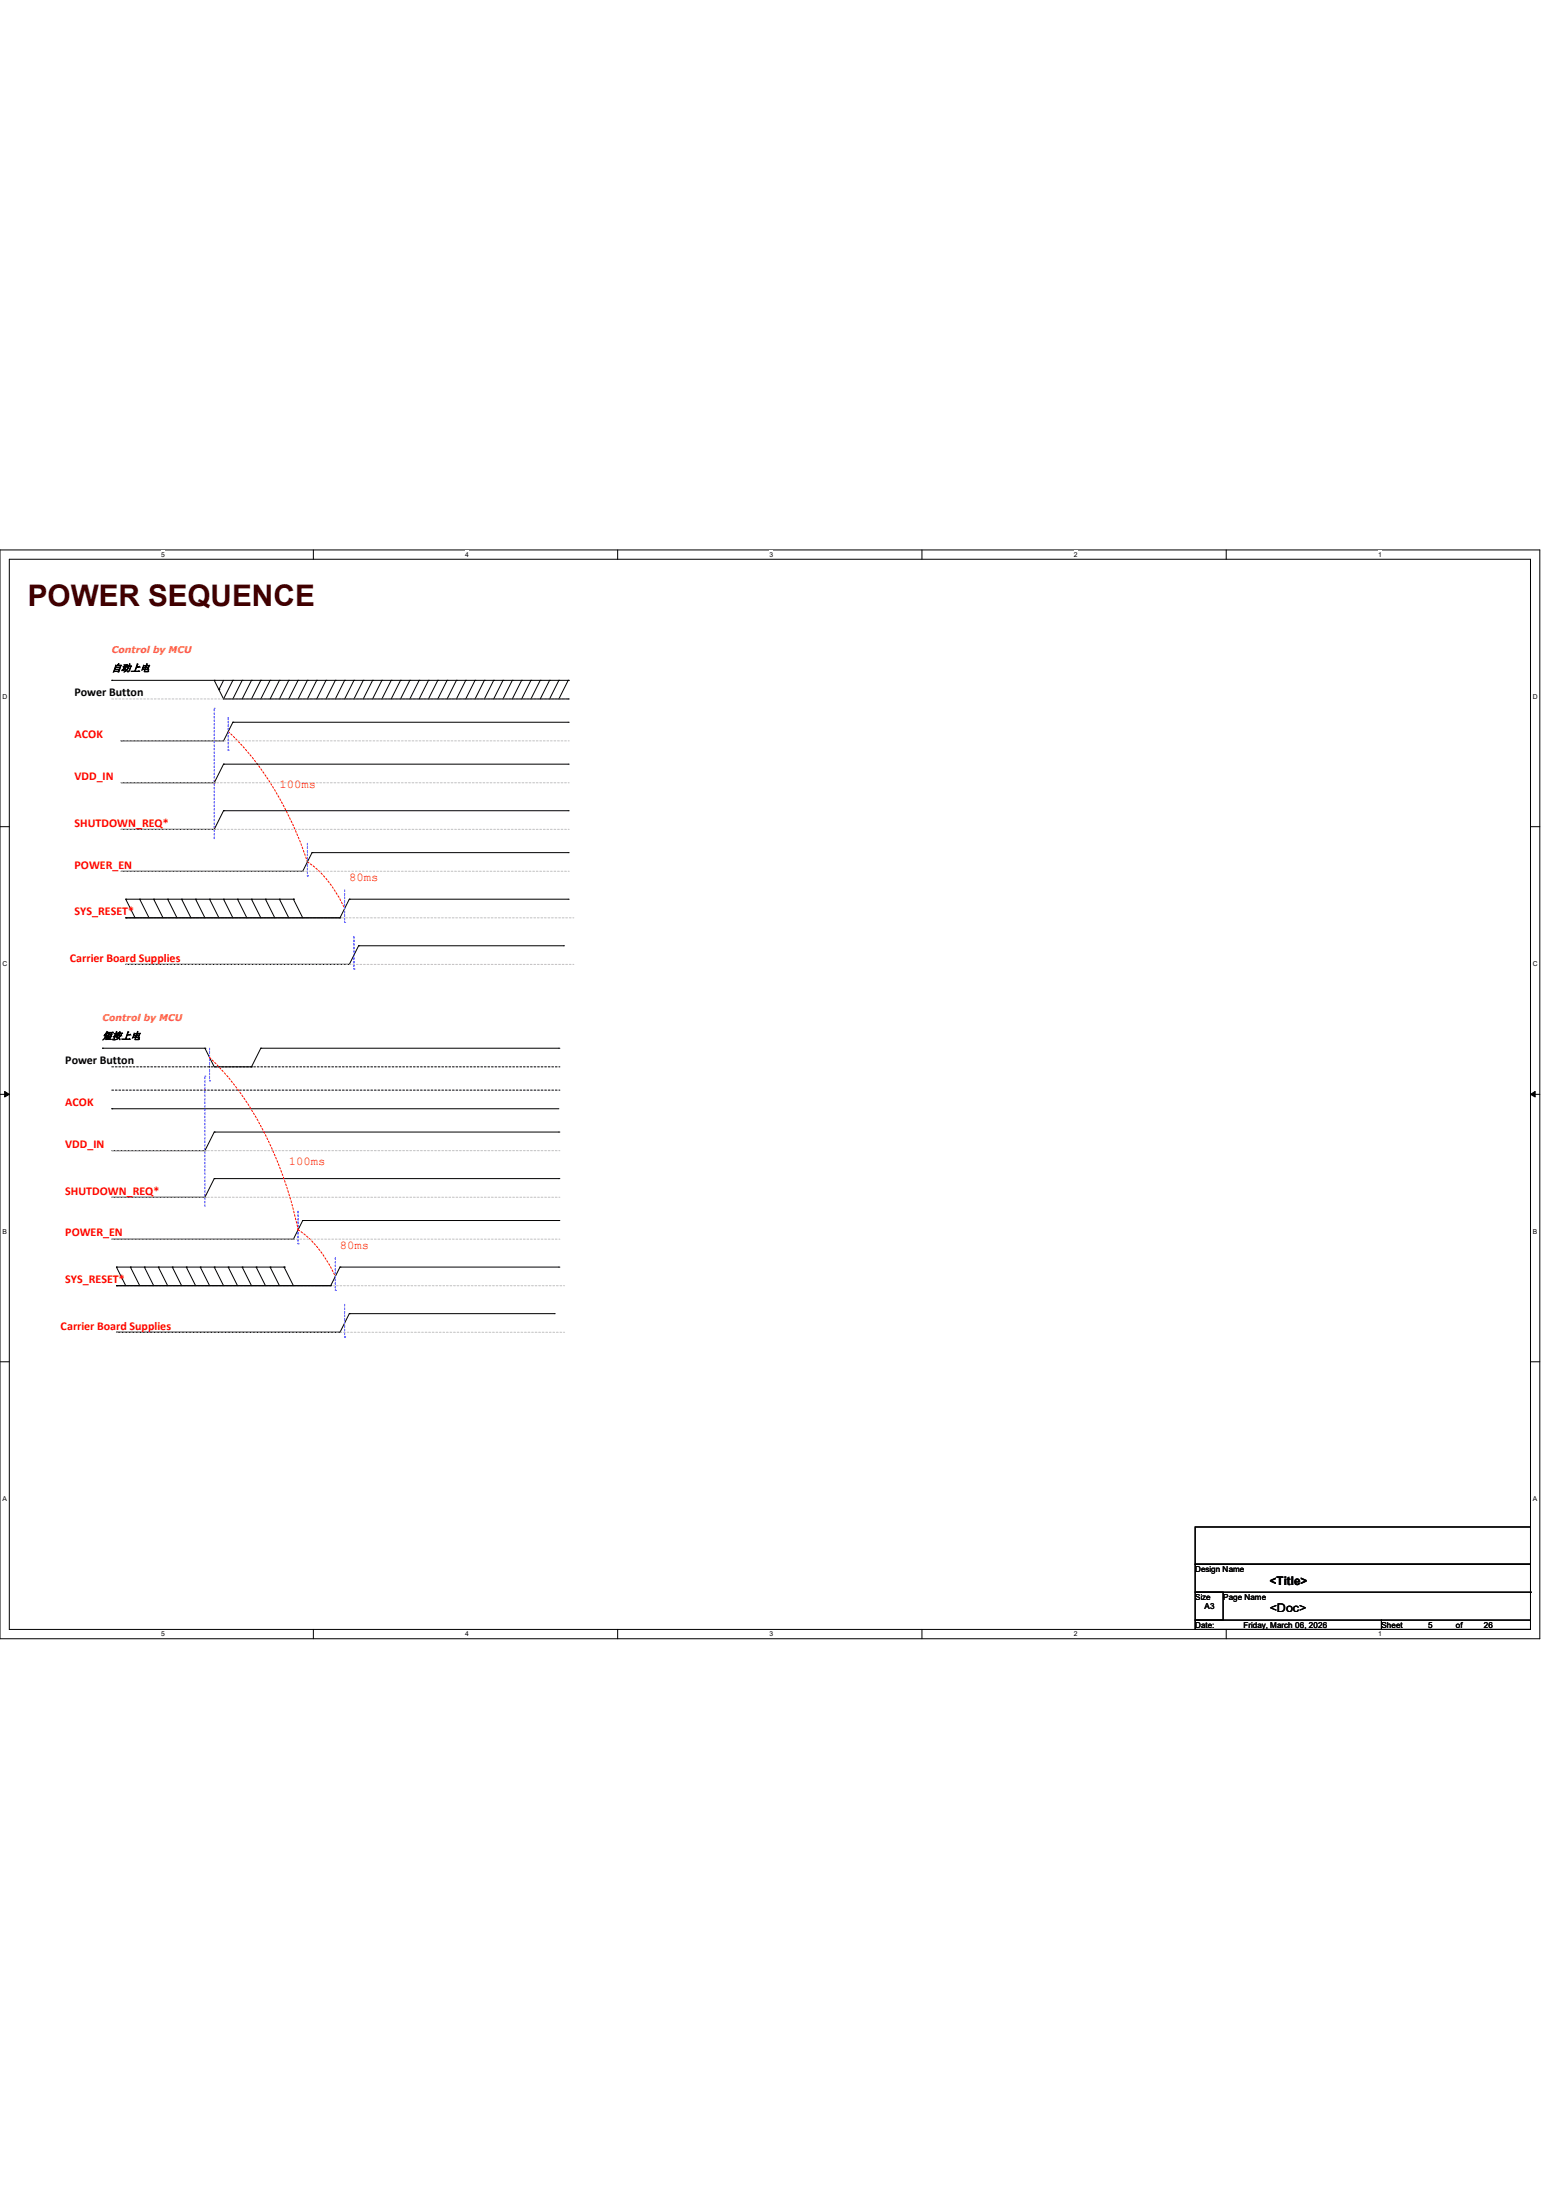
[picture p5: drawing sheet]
<svg xmlns="http://www.w3.org/2000/svg" width="297mm" height="420mm" viewBox="0 0 297 420" stroke-linecap="round" stroke-linejoin="round" font-family="sans-serif">
<path d="M0 105h293.9v207.8h-293.9zM1.8 106.8h290.3v204.3h-290.3z" fill="none" stroke="#000" stroke-width=".19"/>
<g fill="#fff">
<path d="M30.8 105.2h.7v1.4h-.7z"/>
<path d="M30.8 311.2h.7v1.4h-.7z"/>
</g>
<path d="M59.8 105v1.8M59.8 311.1v1.7" fill="none" stroke="#000" stroke-width=".19"/>
<g fill="#fff">
<path d="M88.8 105.2h.7v1.4h-.7z"/>
<path d="M88.8 311.2h.7v1.4h-.7z"/>
</g>
<path d="M117.9 105v1.8M117.9 311.1v1.7" fill="none" stroke="#000" stroke-width=".19"/>
<g fill="#fff">
<path d="M146.9 105.2h.7v1.4h-.7z"/>
<path d="M146.9 311.2h.7v1.4h-.7z"/>
</g>
<path d="M176 105v1.8M176 311.1v1.7" fill="none" stroke="#000" stroke-width=".19"/>
<g fill="#fff">
<path d="M205 105.2h.7v1.4h-.7z"/>
<path d="M205 311.2h.7v1.4h-.7z"/>
</g>
<path d="M234.1 105v1.8M234.1 311.1v1.7" fill="none" stroke="#000" stroke-width=".19"/>
<g fill="#fff">
<path d="M263.1 105.2h.6v1.4h-.6z"/>
<path d="M263.1 311.2h.6v1.4h-.6z"/>
<path d="M.5 132.3h.9v1.4h-.9z"/>
<path d="M292.6 132.3h.9v1.4h-.9z"/>
<path d="M.5 183.3h.9v1.4h-.9z"/>
<path d="M292.6 183.3h.9v1.4h-.9z"/>
</g>
<path d="M0 157.8h1.8M292.1 157.8h1.8" fill="none" stroke="#000" stroke-width=".19"/>
<g fill="#fff">
<path d="M.5 234.4h.8v1.4h-.8z"/>
<path d="M292.6 234.4h.8v1.4h-.8z"/>
</g>
<path d="M0 208.9h1.8M292.1 208.9h1.8" fill="none" stroke="#000" stroke-width=".19"/>
<path d="M.9 208.4l.9 .5-.9 .5zM292.1 208.9l.9-.5v1z" fill="#000" stroke="#000" stroke-width=".19"/>
<g fill="#fff">
<path d="M.5 285.5h.8v1.4h-.8z"/>
<path d="M292.6 285.5h.8v1.4h-.8z"/>
</g>
<g fill="none" stroke="#000" stroke-width=".19">
<path d="M21.3 129.9h.1M21.3 129.9h87.2M40.9 129.9h.1M40.9 129.9l1.8 3.5M41.8 131.7h.1M42.7 129.9l-.9 1.8M42.7 133.4h65.8M44.4 129.9h.1M44.4 137.9h.1M44.4 129.9l-1.7 3.5M44.4 137.9l-1.7 3.5h-19.6M44.4 137.9h64.1"/>
<path d="M46.2 129.9h.1M46.2 129.9l-1.8 3.5M48 129.9h.1M48 129.9l-1.8 3.5M49.8 129.9h.1M49.8 129.9l-1.8 3.5M51.6 129.9h.1M51.6 129.9l-1.8 3.5M53.3 129.9h.1M53.3 129.9l-1.7 3.5M55.1 129.9h.1M55.1 129.9l-1.8 3.5"/>
<path d="M56.9 129.9h.1M56.9 129.9l-1.8 3.5M58.7 129.9h.1M58.7 129.9l-1.8 3.5M60.5 129.9h.1M60.5 129.9l-1.8 3.5M62.2 129.9h.1M62.2 129.9l-1.7 3.5M64 129.9h.1M64 129.9l-1.8 3.5M65.8 129.9h.1M65.8 129.9l-1.8 3.5"/>
<path d="M67.6 129.9h.1M67.6 129.9l-1.8 3.5M69.3 129.9h.1M69.3 129.9l-1.7 3.5M71.1 129.9h.1M71.1 129.9l-1.8 3.5M72.9 129.9h.1M72.9 129.9l-1.8 3.5M74.7 129.9h.1M74.7 129.9l-1.8 3.5M76.5 129.9h.1M76.5 129.9l-1.8 3.5"/>
<path d="M78.2 129.9h.1M78.2 129.9l-1.7 3.5M80 129.9h.1M80 129.9l-1.8 3.5M81.8 129.9h.1M81.8 129.9l-1.8 3.5M83.6 129.9h.1M83.6 129.9l-1.8 3.5M85.3 129.9h.1M85.3 129.9l-1.7 3.5M87.1 129.9h.1M87.1 129.9l-1.8 3.5"/>
<path d="M88.9 129.9h.1M88.9 129.9l-1.8 3.5M90.7 129.9h.1M90.7 129.9l-1.8 3.5M92.5 129.9h.1M92.5 129.9l-1.8 3.5M94.2 129.9h.1M94.2 129.9l-1.7 3.5M96 129.9h.1M96 129.9l-1.8 3.5M97.8 129.9h.1M97.8 129.9l-1.8 3.5"/>
<path d="M99.6 129.9h.1M99.6 129.9l-1.8 3.5M101.3 129.9h.1M101.3 129.9l-1.7 3.5M103.1 129.9h.1M103.1 129.9l-1.8 3.5M104.9 129.9h.1M104.9 129.9l-1.8 3.5M106.7 129.9h.1M106.7 129.9l-1.8 3.5M108.5 129.9h.1M108.5 133.4h.1"/>
<path d="M108.5 137.9h.1M108.5 129.9l-1.8 3.5M23.1 141.4h.1M23.1 149.4h17.8M23.1 158.3h17.8M40.9 149.4h.1M40.9 158.3h.1M42.7 145.9h.1M42.7 154.8h.1M42.7 145.9l-1.8 3.5M42.7 145.9h65.8M42.7 154.8l-1.8 3.5"/>
<path d="M42.7 154.8h65.8M108.5 145.9h.1M108.5 154.8h.1M23.1 166.3h34.7M24 171.7h.1M24 175.2h.1M24 171.7h32M24 171.7l1.8 3.5M24 175.2h40.9M26.7 171.7h.1M26.7 171.7l1.7 3.5M29.3 171.7h.1"/>
<path d="M29.3 171.7l1.8 3.5M32 171.7h.1M32 171.7l1.8 3.5M34.7 171.7h.1M34.7 171.7l1.7 3.5M37.3 171.7h.1M37.3 171.7l1.8 3.5M40 171.7h.1M40 171.7l1.8 3.5M42.7 171.7h.1M42.7 171.7l1.7 3.5M45.3 171.7h.1"/>
<path d="M45.3 171.7l1.8 3.5M48 171.7h.1M48 171.7l1.8 3.5M50.7 171.7h.1M50.7 171.7l1.8 3.5M53.3 171.7h.1M53.3 171.7l1.8 3.5M56 171.7h.1M56 171.7l1.8 3.5M57.8 166.3h.1M59.6 162.8h.1M59.6 162.8h48.9"/>
<path d="M59.6 162.8l-1.8 3.5M64.9 175.2h.1M66.7 171.7h.1M66.7 171.7h41.8M66.7 171.7l-1.8 3.5M108.5 162.8h.1M108.5 171.7h.1M24 184.1h.1M24 184.1h42.7M66.7 184.1h.1M68.5 180.6h.1M68.5 180.6h39.1"/>
<path d="M68.5 180.6l-1.8 3.5M107.6 180.6h.1M19.6 200.1h.1M19.6 200.1h19.5M21.3 211.7h.1M21.3 211.7h85.4M21.3 219.7h17.8M39.1 200.1h.1M39.1 219.7h.1M39.1 200.1l1.8 3.6h7.1M40.9 216.1h.1M40.9 216.1l-1.8 3.6"/>
<path d="M40.9 216.1h65.8M48 203.7h.1M49.8 200.1h.1M49.8 200.1h56.9M49.8 200.1l-1.8 3.6M106.7 216.1h.1M106.7 200.1h.1M21.3 228.6h17.8M21.3 236.6h34.7M39.1 228.6h.1M40.9 225h.1M40.9 225l-1.8 3.6"/>
<path d="M40.9 225h65.8M56 236.6h.1M57.8 233h.1M57.8 233h48.9M57.8 233l-1.8 3.6M106.7 225h.1M106.7 233h.1M0 260h1.8M22.2 241.9h.1M22.2 245.4h.1M22.2 254.3h.1M22.2 241.9h32"/>
<path d="M22.2 241.9l1.8 3.5M22.2 245.4h40.9M22.2 254.3h42.7M24.9 241.9h.1M24.9 241.9l1.8 3.5M27.6 241.9h.1M27.6 241.9l1.7 3.5M30.2 241.9h.1M30.2 241.9l1.8 3.5M32.9 241.9h.1M32.9 241.9l1.8 3.5M35.6 241.9h.1"/>
<path d="M35.6 241.9l1.7 3.5M38.2 241.9h.1M38.2 241.9l1.8 3.5M40.9 241.9h.1M40.9 241.9l1.8 3.5M43.6 241.9h.1M43.6 241.9l1.7 3.5M46.2 241.9h.1M46.2 241.9l1.8 3.5M48.9 241.9h.1M48.9 241.9l1.8 3.5M51.6 241.9h.1"/>
<path d="M51.6 241.9l1.7 3.5M54.2 241.9h.1M54.2 241.9l1.8 3.5M63.1 245.4h.1M64.9 241.9h.1M64.9 254.3h.1M64.9 241.9h41.8M64.9 241.9l-1.8 3.5M66.7 250.8h.1M66.7 250.8h39.1M66.7 250.8l-1.8 3.5M105.8 250.8h.1"/>
<path d="M106.7 241.9h.1M292.1 260h1.8M228.1 291.5h64v7.1h-64zM228.1 298.6h64v5.4h-64zM228.1 304h5.4v5.3h-5.4zM228.1 309.3h35.6v1.8h-35.6zM263.7 309.3h28.4v1.8h-28.4zM292.1 304h.1M292.1 304v5.3"/>
</g>
<g fill="none" stroke="#c0c0c0" stroke-width=".19" stroke-dasharray=".3">
<path d="M21.3 133.4h87.2M108.5 133.4h.1M23.1 141.4h85.4M23.1 149.4h85.4M23.1 158.3h85.4M108.5 141.4h.1M108.5 149.4h.1M108.5 158.3h.1M23.1 166.3h85.4M24 175.2h85.3M108.5 166.3h.1M109.3 175.2h.1"/>
<path d="M24 184.1h85.3M109.3 184.1h.1M21.3 219.7h85.4M106.7 219.7h.1M21.3 228.6h85.4M21.3 236.6h85.4M106.7 228.6h.1M106.7 236.6h.1M22.2 245.4h85.4M22.2 254.3h85.4M107.6 245.4h.1M107.6 254.3h.1"/>
</g>
<path d="M43.6 139.7a59.7 59.7 0 0 1 14.3 22.6l.8 2.2M58.7 164.5a21.5 21.5 0 0 1 7.1 8.9M40 201.9a58.6 58.6 0 0 1 14.5 24.1 65.8 65.8 0 0 1 2.4 8.8M56.9 234.8a21.5 21.5 0 0 1 7.1 8.9" fill="none" stroke="#f00" stroke-width=".19" stroke-dasharray=".3"/>
<g fill="none" stroke="#00f" stroke-width=".19" stroke-dasharray=".3">
<path d="M43.6 137v6.2M43.6 143.2h.1M58.7 161v6.2M58.7 167.2h.1M65.8 169.9v6.2M65.8 176.1h.1M67.6 178.8v6.2M67.6 185h.1M40 200.1v6.2M40 206.3h.1M56.9 231.2v6.2M56.9 237.4h.1"/>
<path d="M64 240.1v6.2M64 246.3h.1M65.8 249v6.2M65.8 255.2h.1"/>
</g>
<path d="M40.9 135.2h.1M40.9 160.1v-24.9M39.1 205.4h.1M39.1 230.3v-24.9" fill="none" stroke="#8000ff" stroke-width=".19" stroke-dasharray=".3"/>
<path d="M21.3 208.1h85.4M21.3 203.7h85.4M106.7 208.1h.1M106.7 203.7h.1" fill="none" stroke="#000" stroke-width=".19" stroke-dasharray=".3"/>
<text font-size="5.7" fill="#400000" x="5.3" y="115.6">POWER SEQUENCE</text>
<g font-size="2.3">
<text x="14.2" y="132.9">Power Button</text>
<text x="12.4" y="203.2">Power Button</text>
<text x="242.4" y="302.5">&lt;Title&gt;</text>
<text x="242.4" y="307.8">&lt;Doc&gt;</text>
</g>
<g font-size="2.3" fill="#f00">
<text x="14.2" y="140.9">ACOK</text>
<text x="14.2" y="148.9">VDD_IN</text>
<text x="53.3" y="150.4">100ms</text>
<text x="14.2" y="157.8">SHUTDOWN_REQ*</text>
<text x="14.2" y="165.8">POWER_EN</text>
<text x="66.7" y="168.2">80ms</text>
<text x="14.2" y="174.7">SYS_RESET*</text>
<text x="13.3" y="183.6">Carrier Board Supplies</text>
<text x="12.4" y="211.2">ACOK</text>
<text x="12.4" y="219.2">VDD_IN</text>
<text x="55.1" y="222.4">100ms</text>
<text x="12.4" y="228">SHUTDOWN_REQ*</text>
<text x="12.4" y="236.1">POWER_EN</text>
<text x="64.9" y="238.4">80ms</text>
<text x="12.4" y="244.9">SYS_RESET*</text>
<text x="11.6" y="253.8">Carrier Board Supplies</text>
</g>
<g font-size="1.9">
<text x="21.3" y="128.1">自动上电</text>
<text x="19.6" y="198.4">短按上电</text>
</g>
<g font-size="1.8" fill="#ff8000">
<text x="21.3" y="124.6">Control by MCU</text>
<text x="19.6" y="194.8">Control by MCU</text>
</g>
<g font-size="1.6">
<text x="228.1" y="300.1">Design Name</text>
<text x="228.1" y="305.4">Size</text>
<text x="233.5" y="305.4">Page Name</text>
<text x="228.1" y="310.7">Date:</text>
<text x="229.9" y="307.2">A3</text>
<text x="237.4" y="310.7">Friday, March 06, 2026</text>
<text x="263.7" y="310.7">Sheet</text>
<text x="272.6" y="310.7">5</text>
<text x="277.9" y="310.7">of</text>
<text x="283.2" y="310.7">26</text>
</g>
<g font-size="1.3">
<text x="30.8" y="106.3">5</text>
<text x="88.8" y="106.3">4</text>
<text x="146.9" y="106.3">3</text>
<text x="205" y="106.3">2</text>
<text x="263.1" y="106.3">1</text>
<text x=".5" y="133.4">D</text>
<text x="292.6" y="133.4">D</text>
<text x=".5" y="184.5">C</text>
<text x="292.6" y="184.5">C</text>
<text x=".5" y="235.6">B</text>
<text x="292.6" y="235.6">B</text>
<text x=".5" y="286.6">A</text>
<text x="292.6" y="286.6">A</text>
<text x="30.8" y="312.4">5</text>
<text x="88.8" y="312.4">4</text>
<text x="146.9" y="312.4">3</text>
<text x="205" y="312.4">2</text>
<text x="263.1" y="312.4">1</text>
</g>
</svg>
